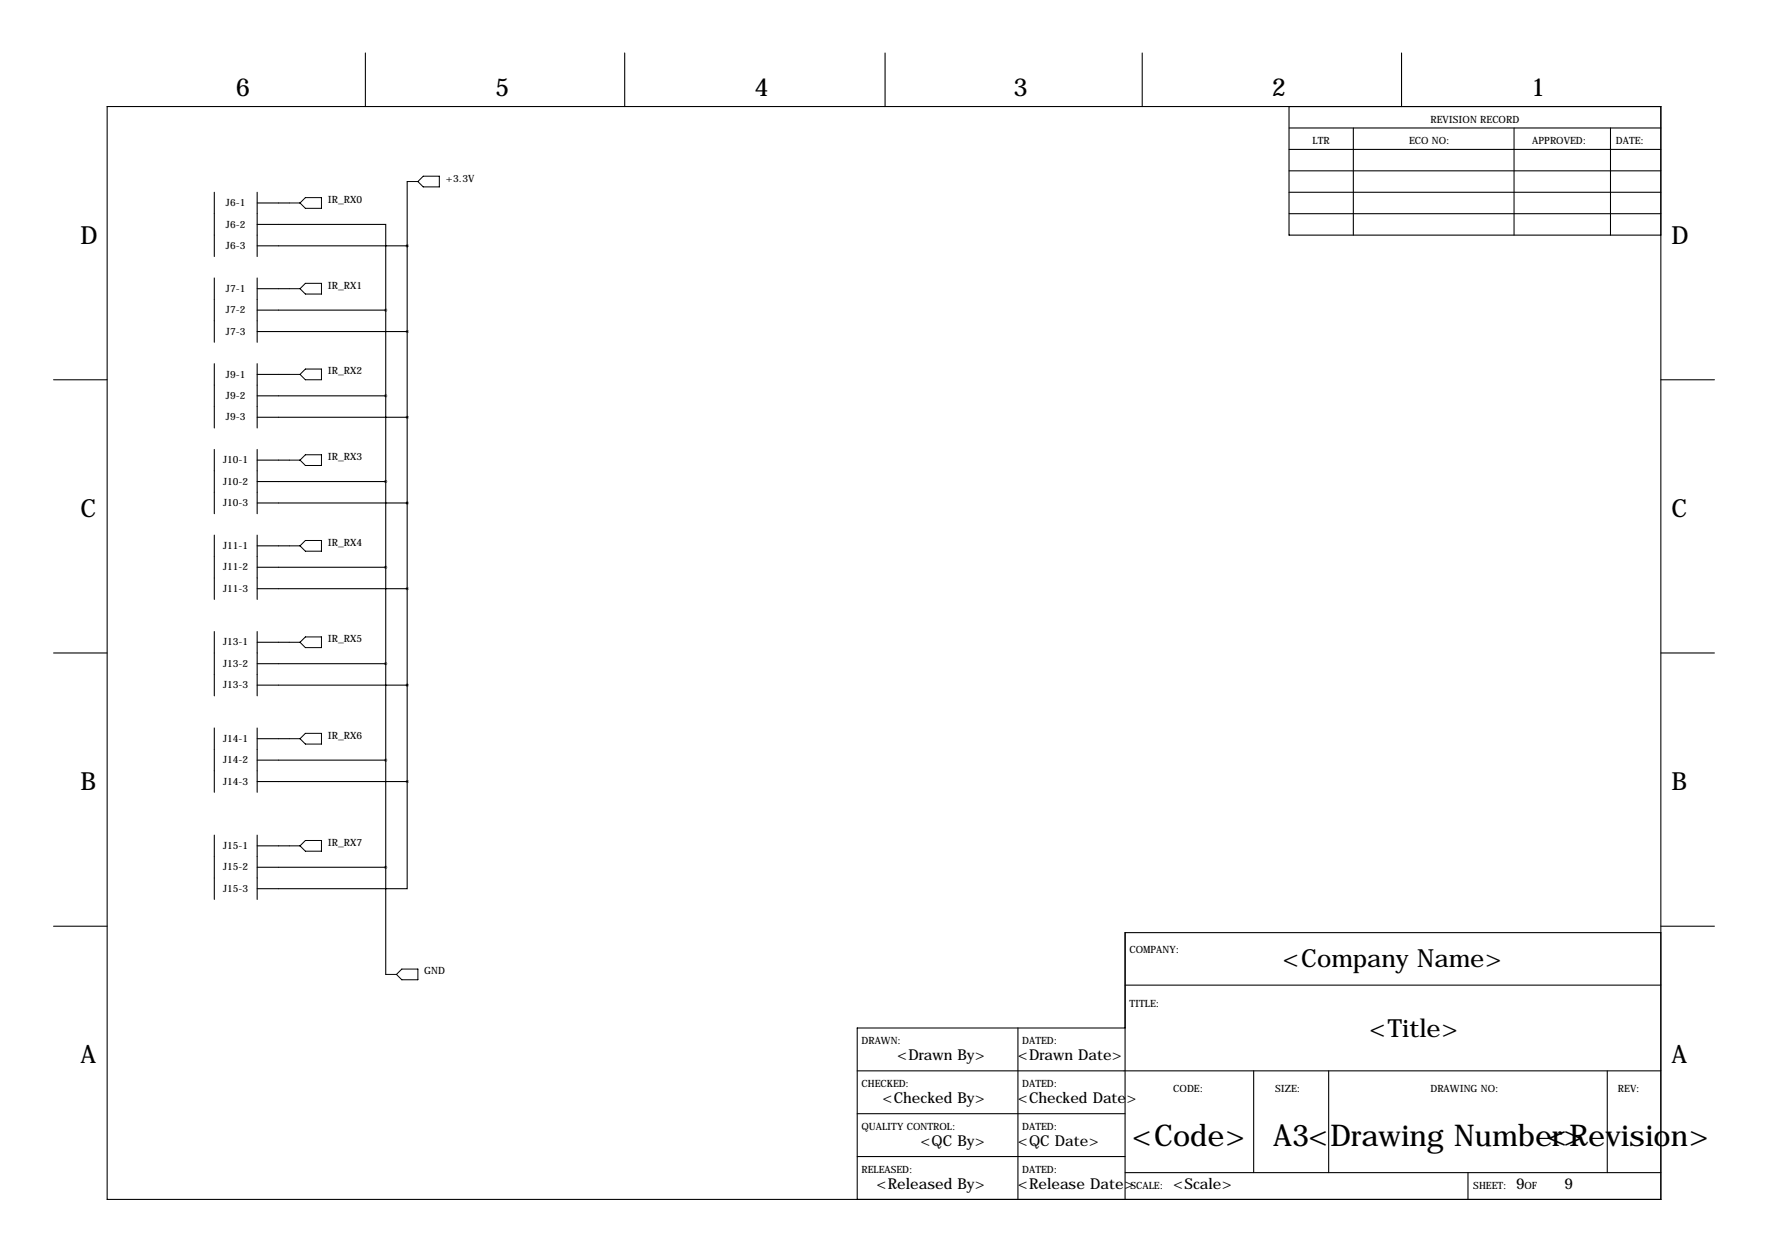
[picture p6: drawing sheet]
<svg xmlns="http://www.w3.org/2000/svg" width="419mm" height="297mm" viewBox="0 0 419 297" stroke-linecap="round" stroke-linejoin="round" font-family="sans-serif">
<g fill="none" stroke="#000" stroke-width=".25">
<path d="M86.6 12.6v12.7M148.1 12.6v12.7M209.8 12.6v12.7M270.8 12.6v12.7M332.2 12.6v12.7M25.4 25.3h368.3v259h-368.3zM305.6 30.3h88.1M305.6 35.4h88.1M305.6 25.3v30.4h88.1M320.8 30.3v25.4M358.9 30.3v25.4M381.8 30.3v25.4"/>
<path d="M50.8 45.6v15.2M61 53.2h30.4v20.3M61 45.6v15.2M61 48.1h7.6M61 58.3h35.5M96.5 43v142.3M305.6 40.5h88.1M305.6 45.6h88.1M305.6 50.7h88.1M50.8 65.9v15.2M61 65.9v15.2M61 68.4h7.6"/>
<path d="M61 73.5h30.4M61 78.6h35.5M91.4 73.5v157.5M12.7 90h12.7M50.8 86.2v15.3M61 86.2v15.3M61 88.8h7.6M61 93.8h30.4M61 98.9h35.5M393.7 90h12.7M50.8 106.5v15.3M61 106.5v15.3"/>
<path d="M61 109.1h7.6M61 114.2h30.4M61 119.2h35.5M50.8 126.9v15.2M61 126.9v15.2M61 129.4h7.6M61 134.5h30.4M61 139.6h35.5M12.7 154.8h12.7M50.8 149.7v15.3M61 149.7v15.3M61 152.3h7.6"/>
<path d="M61 157.3h30.4M393.7 154.8h12.7M50.8 172.6v15.2M61 172.6v15.2M61 162.4h35.5M61 175.1h7.6M50.8 198v15.2M61 198v15.2M61 180.2h30.4M61 185.3h35.5M96.5 185.3v25.4h-35.5M12.7 219.6h12.7"/>
<path d="M61 200.5h7.6M61 205.6h30.4M393.7 219.6h12.7M266.7 233.5h127M393.7 221.1h-127v63.2M203.2 253.9h190.5M241.3 243.7v40.6M266.7 243.7h-63.5v40.6M297.2 253.9v24.1M315 253.9v24.1M381 253.9v24.1M203.2 264h63.5"/>
<path d="M203.2 274.2h63.5M266.7 278h127M348 278v6.3"/>
</g>
<g fill="none" stroke="#000" stroke-width=".24">
<path d="M68.6 48.1h2.5M72.4 46.8h3.8v2.6h-3.8l-1.3-1.3zM96.5 43h2.6M99.1 43l1.2-1.2h3.8v2.5h-3.8zM68.6 68.4h2.5M71.1 68.4l1.3-1.2h3.8v2.5h-3.8zM68.6 88.8h2.5M71.1 88.8l1.3-1.3h3.8v2.5h-3.8zM68.6 109.1h2.5M72.4 107.8h3.8v2.5h-3.8l-1.3-1.2zM68.6 129.4h2.5M71.1 129.4l1.3-1.3h3.8v2.6h-3.8z"/>
<path d="M68.6 152.3h2.5M72.4 151h3.8v2.5h-3.8l-1.3-1.2zM68.6 175.1h2.5M72.4 173.8h3.8v2.6h-3.8l-1.3-1.3zM72.4 199.2h3.8v2.6h-3.8l-1.3-1.3zM68.6 200.5h2.5M91.4 231h2.6M95.2 229.7h3.9v2.6h-3.9l-1.2-1.3z"/>
</g>
<path d="M91.4 205.6a.05 .05 0 0 0 .1 0 .05 .05 0 0 0-.1 0zM91.4 180.2a.05 .05 0 0 0 .1 0 .05 .05 0 0 0-.1 0zM91.4 157.3a.05 .05 0 0 0 .1 0 .05 .05 0 0 0-.1 0zM91.4 134.5a.05 .05 0 0 0 .1 0 .05 .05 0 0 0-.1 0zM91.4 114.2a.05 .05 0 0 0 .1 0 .05 .05 0 0 0-.1 0zM91.4 93.8a.05 .05 0 0 0 .1 0 .05 .05 0 0 0-.1 0zM91.4 73.5a.05 .05 0 0 0 .1 0 .05 .05 0 0 0-.1 0z" fill="#000" stroke="#000" stroke-width=".63"/>
<g font-size="7.1">
<text x="268.3" y="271.6">&lt;Code&gt;</text>
<text x="301.8" y="271.6">A3&lt;Drawing Number&gt;</text>
<text x="366.7" y="271.6">&lt;Revision&gt;</text>
</g>
<g font-size="5.9">
<text x="55.9" y="22.7">6</text>
<text x="117.3" y="22.7">5</text>
<text x="178.8" y="22.7">4</text>
<text x="240.3" y="22.7">3</text>
<text x="301.5" y="22.7">2</text>
<text x="363" y="22.7">1</text>
<text x="19" y="57.8">D</text>
<text x="396.2" y="57.8">D</text>
<text x="19" y="122.5">C</text>
<text x="396.2" y="122.5">C</text>
<text x="19" y="187.3">B</text>
<text x="396.2" y="187.3">B</text>
<text x="304.1" y="229.3">&lt;Company Name&gt;</text>
<text x="324.6" y="245.8">&lt;Title&gt;</text>
<text x="19" y="252.1">A</text>
<text x="396.2" y="252.1">A</text>
</g>
<g font-size="3.6">
<text x="212.7" y="251.3">&lt;Drawn By&gt;</text>
<text x="241.3" y="251.3">&lt;Drawn Date&gt;</text>
<text x="209.2" y="261.5">&lt;Checked By&gt;</text>
<text x="241.3" y="261.5">&lt;Checked Date&gt;</text>
<text x="218.2" y="271.6">&lt;QC By&gt;</text>
<text x="241.3" y="271.6">&lt;QC Date&gt;</text>
<text x="207.8" y="281.8">&lt;Released By&gt;</text>
<text x="241.3" y="281.8">&lt;Release Date&gt;</text>
<text x="278.1" y="281.8">&lt;Scale&gt;</text>
<text x="359.4" y="281.8">9</text>
<text x="370.8" y="281.8">9</text>
</g>
<g font-size="2.4">
<text x="339.1" y="29.1">REVISION RECORD</text>
<text x="311.1" y="34.1">LTR</text>
<text x="334" y="34.1">ECO NO:</text>
<text x="363.2" y="34.1">APPROVED:</text>
<text x="383" y="34.1">DATE:</text>
<text x="105.7" y="43">+3.3V</text>
<text x="53.6" y="48.9">J6-1</text>
<text x="53.6" y="54">J6-2</text>
<text x="77.7" y="48.1">IR_RX0</text>
<text x="53.6" y="59">J6-3</text>
<text x="53.6" y="69.2">J7-1</text>
<text x="77.7" y="68.4">IR_RX1</text>
<text x="53.6" y="74.3">J7-2</text>
<text x="53.6" y="79.4">J7-3</text>
<text x="53.6" y="89.5">J9-1</text>
<text x="77.7" y="88.8">IR_RX2</text>
<text x="53.6" y="94.6">J9-2</text>
<text x="53.6" y="99.7">J9-3</text>
<text x="52.9" y="109.8">J10-1</text>
<text x="77.7" y="109.1">IR_RX3</text>
<text x="52.9" y="114.9">J10-2</text>
<text x="52.9" y="120">J10-3</text>
<text x="52.9" y="130.2">J11-1</text>
<text x="77.7" y="129.4">IR_RX4</text>
<text x="52.9" y="135.2">J11-2</text>
<text x="52.9" y="140.3">J11-3</text>
<text x="52.9" y="153">J13-1</text>
<text x="77.7" y="152.3">IR_RX5</text>
<text x="52.9" y="158.1">J13-2</text>
<text x="52.9" y="163.2">J13-3</text>
<text x="52.9" y="175.9">J14-1</text>
<text x="77.7" y="175.1">IR_RX6</text>
<text x="52.9" y="181">J14-2</text>
<text x="52.9" y="186">J14-3</text>
<text x="52.9" y="201.3">J15-1</text>
<text x="77.7" y="200.5">IR_RX7</text>
<text x="52.9" y="206.4">J15-2</text>
<text x="52.9" y="211.4">J15-3</text>
<text x="267.7" y="225.9">COMPANY:</text>
<text x="100.6" y="231">GND</text>
<text x="267.7" y="238.6">TITLE:</text>
<text x="204.2" y="247.5">DRAWN:</text>
<text x="242.3" y="247.5">DATED:</text>
<text x="204.2" y="257.7">CHECKED:</text>
<text x="242.3" y="257.7">DATED:</text>
<text x="278.1" y="258.9">CODE:</text>
<text x="302.3" y="258.9">SIZE:</text>
<text x="339.1" y="258.9">DRAWING NO:</text>
<text x="383.5" y="258.9">REV:</text>
<text x="204.2" y="267.8">QUALITY CONTROL:</text>
<text x="242.3" y="267.8">DATED:</text>
<text x="204.2" y="278">RELEASED:</text>
<text x="242.3" y="278">DATED:</text>
<text x="268" y="281.8">SCALE:</text>
<text x="349.2" y="281.8">SHEET:</text>
<text x="361.3" y="281.8">OF</text>
</g>
</svg>
